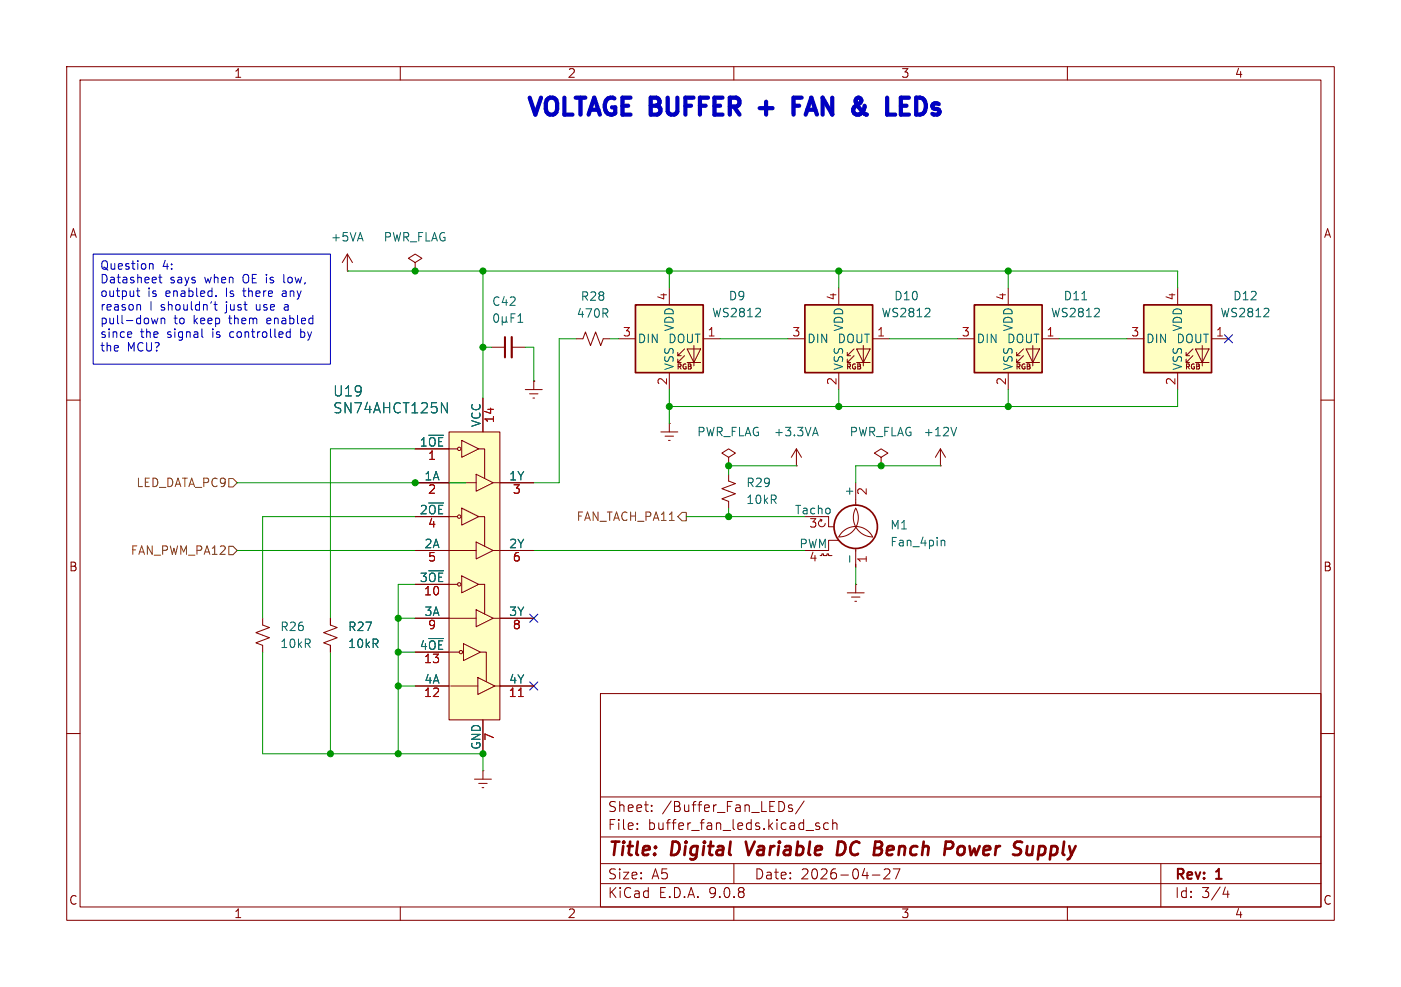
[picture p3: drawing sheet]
(kicad_sch
 (version 20250114)
 (generator "eeschema")
 (generator_version "9.0")
 (paper "A5")
 (title_block
  (title "Digital Variable DC Bench Power Supply")
  (date "2026-04-27")
  (rev "1"))
 (lib_symbols
  (symbol "Library:C_Small"
   (pin_numbers (hide yes))
   (pin_names
    (offset 0.254) (hide yes)) (exclude_from_sim no) (in_bom yes) (on_board yes)
   (property "Reference" "C" (at 0.254 1.778 0) (effects (font (size 1.27 1.27)) (justify left)))
   (property "Value" "C_Small" (at 0.254 -2.032 0) (effects (font (size 1.27 1.27)) (justify left)))
   (property "Footprint" "" (at 0 0 0) (effects (font (size 1.27 1.27)) (hide yes)))
   (property "Datasheet" "~" (at 0 0 0) (effects (font (size 1.27 1.27)) (hide yes)))
   (property "Description" "Unpolarized capacitor, small symbol" (at 0 0 0) (effects (font (size 1.27 1.27)) (hide yes)))
   (symbol "C_Small_0_1"
    (polyline (pts (xy -1.524 0.508) (xy 1.524 0.508)) (stroke (width 0.3048) (type default)) (fill (type none)))
    (polyline (pts (xy -1.524 -0.508) (xy 1.524 -0.508)) (stroke (width 0.3302) (type default)) (fill (type none))))
   (symbol "C_Small_1_1"
    (pin passive line (at 0 2.54 270) (length 2.032) (name "~" (effects (font (size 1.27 1.27)))) (number "1" (effects (font (size 1.27 1.27)))))
    (pin passive line (at 0 -2.54 90) (length 2.032) (name "~" (effects (font (size 1.27 1.27)))) (number "2" (effects (font (size 1.27 1.27))))))
   (embedded_fonts no))
  (symbol "Library:Fan_4pin"
   (pin_names
    (offset 0)) (exclude_from_sim no) (in_bom yes) (on_board yes)
   (property "Reference" "M" (at 2.54 5.08 0) (effects (font (size 1.27 1.27)) (justify left)))
   (property "Value" "Fan_4pin" (at 2.54 -2.54 0) (effects (font (size 1.27 1.27)) (justify left top)))
   (property "Footprint" "" (at 0 0.254 0) (effects (font (size 1.27 1.27)) (hide yes)))
   (property "Datasheet" "http://www.formfactors.org/developer%5Cspecs%5Crev1_2_public.pdf" (at 0 0.254 0) (effects (font (size 1.27 1.27)) (hide yes)))
   (property "Description" "Fan, tacho output, PWM input, 4-pin connector" (at 0 0 0) (effects (font (size 1.27 1.27)) (hide yes)))
   (symbol "Fan_4pin_0_0"
    (polyline (pts (xy -5.08 2.032) (xy -5.334 2.159)) (stroke (width 0) (type default)) (fill (type none)))
    (polyline (pts (xy -5.08 2.032) (xy -5.207 1.778)) (stroke (width 0) (type default)) (fill (type none)))
    (arc (start -4.572 1.524) (mid -5.08 1.0182) (end -5.588 1.524) (stroke (width 0) (type default)) (fill (type none)))
    (arc (start -5.588 1.524) (mid -5.4392 1.8832) (end -5.08 2.032) (stroke (width 0) (type default)) (fill (type none)))
    (polyline (pts (xy -4.064 2.54) (xy -4.064 1.016) (xy -3.302 1.016)) (stroke (width 0) (type default)) (fill (type none))))
   (symbol "Fan_4pin_0_1"
    (polyline (pts (xy -5.334 -3.302) (xy -5.08 -3.302) (xy -5.08 -3.048) (xy -4.826 -3.048) (xy -4.826 -3.302) (xy -4.318 -3.302) (xy -4.318 -3.048) (xy -4.064 -3.048) (xy -4.064 -3.302) (xy -3.556 -3.302)) (stroke (width 0) (type default)) (fill (type none)))
    (polyline (pts (xy -4.064 2.54) (xy -5.08 2.54)) (stroke (width 0) (type default)) (fill (type none)))
    (polyline (pts (xy -2.54 -1.016) (xy -4.064 -1.016) (xy -4.064 -2.54) (xy -5.08 -2.54)) (stroke (width 0) (type default)) (fill (type none)))
    (arc (start 0 3.81) (mid -0.0015 0.9048) (end -2.54 -0.508) (stroke (width 0) (type default)) (fill (type none)))
    (polyline (pts (xy 0 4.572) (xy 0 5.08)) (stroke (width 0) (type default)) (fill (type none)))
    (polyline (pts (xy 0 4.2672) (xy 0 4.6228)) (stroke (width 0) (type default)) (fill (type none)))
    (circle (center 0 1.016) (radius 3.2512) (stroke (width 0.254) (type default)) (fill (type none)))
    (arc (start -2.54 -0.508) (mid 0 1.0618) (end 2.54 -0.508) (stroke (width 0) (type default)) (fill (type none)))
    (polyline (pts (xy 0 -2.2352) (xy 0 -2.6416)) (stroke (width 0) (type default)) (fill (type none)))
    (polyline (pts (xy 0 -5.08) (xy 0 -4.572)) (stroke (width 0) (type default)) (fill (type none)))
    (arc (start 2.54 -0.508) (mid 0.047 0.9315) (end 0 3.81) (stroke (width 0) (type default)) (fill (type none))))
   (symbol "Fan_4pin_1_1"
    (pin passive line (at -7.62 2.54 0) (length 2.54) (name "Tacho" (effects (font (size 1.27 1.27)))) (number "3" (effects (font (size 1.27 1.27)))))
    (pin input line (at -7.62 -2.54 0) (length 2.54) (name "PWM" (effects (font (size 1.27 1.27)))) (number "4" (effects (font (size 1.27 1.27)))))
    (pin passive line (at 0 7.62 270) (length 2.54) (name "+" (effects (font (size 1.27 1.27)))) (number "2" (effects (font (size 1.27 1.27)))))
    (pin passive line (at 0 -5.08 90) (length 2.54) (name "-" (effects (font (size 1.27 1.27)))) (number "1" (effects (font (size 1.27 1.27))))))
   (embedded_fonts no))
  (symbol "Library:R_Small_US"
   (pin_numbers (hide yes))
   (pin_names
    (offset 0.254) (hide yes)) (exclude_from_sim no) (in_bom yes) (on_board yes)
   (property "Reference" "R" (at 0.762 0.508 0) (effects (font (size 1.27 1.27)) (justify left)))
   (property "Value" "R_Small_US" (at 0.762 -1.016 0) (effects (font (size 1.27 1.27)) (justify left)))
   (property "Footprint" "" (at 0 0 0) (effects (font (size 1.27 1.27)) (hide yes)))
   (property "Datasheet" "~" (at 0 0 0) (effects (font (size 1.27 1.27)) (hide yes)))
   (property "Description" "Resistor, small US symbol" (at 0 0 0) (effects (font (size 1.27 1.27)) (hide yes)))
   (symbol "R_Small_US_1_1"
    (polyline (pts (xy 0 1.524) (xy 1.016 1.143) (xy 0 0.762) (xy -1.016 0.381) (xy 0 0)) (stroke (width 0) (type default)) (fill (type none)))
    (polyline (pts (xy 0 0) (xy 1.016 -0.381) (xy 0 -0.762) (xy -1.016 -1.143) (xy 0 -1.524)) (stroke (width 0) (type default)) (fill (type none)))
    (pin passive line (at 0 2.54 270) (length 1.016) (name "~" (effects (font (size 1.27 1.27)))) (number "1" (effects (font (size 1.27 1.27)))))
    (pin passive line (at 0 -2.54 90) (length 1.016) (name "~" (effects (font (size 1.27 1.27)))) (number "2" (effects (font (size 1.27 1.27))))))
   (embedded_fonts no))
  (symbol "Library:SN74AHCT125N"
   (pin_names
    (offset 0)) (exclude_from_sim no) (in_bom yes) (on_board yes)
   (property "Reference" "U" (at -2.54 13.97 0) (effects (font (size 1.524 1.524)) (justify right)))
   (property "Value" "SN74AHCT125N" (at 1.905 -31.75 0) (effects (font (size 1.524 1.524)) (justify left)))
   (property "Footprint" "digikey-footprints:DIP-14_W3mm" (at 5.08 5.08 0) (effects (font (size 1.524 1.524)) (justify left) (hide yes)))
   (property "Datasheet" "http://www.ti.com/general/docs/suppproductinfo.tsp?distId=10&gotoUrl=http%3A%2F%2Fwww.ti.com%2Flit%2Fgpn%2Fsn74ahct125" (at 5.08 7.62 0) (effects (font (size 1.524 1.524)) (justify left) (hide yes)))
   (property "Description" "IC BUF NON-INVERT 5.5V 14DIP" (at 0 0 0) (effects (font (size 1.27 1.27)) (hide yes)))
   (property "Digi-Key_PN" "296-4655-5-ND" (at 5.08 10.16 0) (effects (font (size 1.524 1.524)) (justify left) (hide yes)))
   (property "MPN" "SN74AHCT125N" (at 5.08 12.7 0) (effects (font (size 1.524 1.524)) (justify left) (hide yes)))
   (property "Category" "Integrated Circuits (ICs)" (at 5.08 15.24 0) (effects (font (size 1.524 1.524)) (justify left) (hide yes)))
   (property "Family" "Logic - Buffers, Drivers, Receivers, Transceivers" (at 5.08 17.78 0) (effects (font (size 1.524 1.524)) (justify left) (hide yes)))
   (property "DK_Datasheet_Link" "http://www.ti.com/general/docs/suppproductinfo.tsp?distId=10&gotoUrl=http%3A%2F%2Fwww.ti.com%2Flit%2Fgpn%2Fsn74ahct125" (at 5.08 20.32 0) (effects (font (size 1.524 1.524)) (justify left) (hide yes)))
   (property "DK_Detail_Page" "/product-detail/en/texas-instruments/SN74AHCT125N/296-4655-5-ND/375798" (at 5.08 22.86 0) (effects (font (size 1.524 1.524)) (justify left) (hide yes)))
   (property "Description_1" "IC BUF NON-INVERT 5.5V 14DIP" (at 5.08 25.4 0) (effects (font (size 1.524 1.524)) (justify left) (hide yes)))
   (property "Manufacturer" "Texas Instruments" (at 5.08 27.94 0) (effects (font (size 1.524 1.524)) (justify left) (hide yes)))
   (property "Status" "Active" (at 5.08 30.48 0) (effects (font (size 1.524 1.524)) (justify left) (hide yes)))
   (symbol "SN74AHCT125N_0_1"
    (rectangle (start -5.08 12.7) (end 2.54 -30.48) (stroke (width 0) (type solid)) (fill (type background)))
    (polyline (pts (xy -3.81 10.16) (xy -5.207 10.16)) (stroke (width 0) (type solid)) (fill (type none)))
    (polyline (pts (xy -3.81 0) (xy -5.207 0)) (stroke (width 0) (type solid)) (fill (type none)))
    (polyline (pts (xy -3.81 -10.16) (xy -5.207 -10.16)) (stroke (width 0) (type solid)) (fill (type none)))
    (circle (center -3.556 10.16) (radius 0.254) (stroke (width 0) (type solid)) (fill (type none)))
    (circle (center -3.556 0) (radius 0.254) (stroke (width 0) (type solid)) (fill (type none)))
    (circle (center -3.556 -10.16) (radius 0.254) (stroke (width 0) (type solid)) (fill (type none)))
    (polyline (pts (xy -3.556 -20.32) (xy -4.953 -20.32)) (stroke (width 0) (type solid)) (fill (type none)))
    (circle (center -3.302 -20.32) (radius 0.254) (stroke (width 0) (type solid)) (fill (type none)))
    (polyline (pts (xy -3.175 11.43) (xy -3.175 10.16) (xy -3.175 8.89) (xy -0.635 10.16) (xy -3.175 11.43)) (stroke (width 0) (type solid)) (fill (type none)))
    (polyline (pts (xy -3.175 1.27) (xy -3.175 0) (xy -3.175 -1.27) (xy -0.635 0) (xy -3.175 1.27)) (stroke (width 0) (type solid)) (fill (type none)))
    (polyline (pts (xy -3.175 -8.89) (xy -3.175 -10.16) (xy -3.175 -11.43) (xy -0.635 -10.16) (xy -3.175 -8.89)) (stroke (width 0) (type solid)) (fill (type none)))
    (polyline (pts (xy -2.921 -19.05) (xy -2.921 -20.32) (xy -2.921 -21.59) (xy -0.381 -20.32) (xy -2.921 -19.05)) (stroke (width 0) (type solid)) (fill (type none)))
    (polyline (pts (xy -1.016 6.35) (xy -1.016 5.08) (xy -1.016 3.81) (xy 1.524 5.08) (xy -1.016 6.35)) (stroke (width 0) (type solid)) (fill (type none)))
    (polyline (pts (xy -1.016 5.08) (xy -5.08 5.08)) (stroke (width 0) (type solid)) (fill (type none)))
    (polyline (pts (xy -1.016 -3.81) (xy -1.016 -5.08) (xy -1.016 -6.35) (xy 1.524 -5.08) (xy -1.016 -3.81)) (stroke (width 0) (type solid)) (fill (type none)))
    (polyline (pts (xy -1.016 -5.08) (xy -5.08 -5.08)) (stroke (width 0) (type solid)) (fill (type none)))
    (polyline (pts (xy -1.016 -13.97) (xy -1.016 -15.24) (xy -1.016 -16.51) (xy 1.524 -15.24) (xy -1.016 -13.97)) (stroke (width 0) (type solid)) (fill (type none)))
    (polyline (pts (xy -1.016 -15.24) (xy -5.08 -15.24)) (stroke (width 0) (type solid)) (fill (type none)))
    (polyline (pts (xy -0.762 -24.13) (xy -0.762 -25.4) (xy -0.762 -26.67) (xy 1.778 -25.4) (xy -0.762 -24.13)) (stroke (width 0) (type solid)) (fill (type none)))
    (polyline (pts (xy -0.762 -25.4) (xy -4.826 -25.4)) (stroke (width 0) (type solid)) (fill (type none)))
    (polyline (pts (xy 0.254 5.715) (xy 0.254 10.16) (xy -0.635 10.16)) (stroke (width 0) (type solid)) (fill (type none)))
    (polyline (pts (xy 0.254 -4.445) (xy 0.254 0) (xy -0.635 0)) (stroke (width 0) (type solid)) (fill (type none)))
    (polyline (pts (xy 0.254 -14.605) (xy 0.254 -10.16) (xy -0.635 -10.16)) (stroke (width 0) (type solid)) (fill (type none)))
    (polyline (pts (xy 0.508 -24.765) (xy 0.508 -20.32) (xy -0.381 -20.32)) (stroke (width 0) (type solid)) (fill (type none)))
    (polyline (pts (xy 1.397 5.08) (xy 2.413 5.08)) (stroke (width 0) (type solid)) (fill (type none)))
    (polyline (pts (xy 1.397 -5.08) (xy 2.413 -5.08)) (stroke (width 0) (type solid)) (fill (type none)))
    (polyline (pts (xy 1.397 -15.24) (xy 2.413 -15.24)) (stroke (width 0) (type solid)) (fill (type none)))
    (polyline (pts (xy 1.651 -25.4) (xy 2.667 -25.4)) (stroke (width 0) (type solid)) (fill (type none))))
   (symbol "SN74AHCT125N_1_1"
    (pin input line (at -10.16 10.16 0) (length 5.08) (name "1~{OE}" (effects (font (size 1.27 1.27)))) (number "1" (effects (font (size 1.27 1.27)))))
    (pin input line (at -10.16 5.08 0) (length 5.08) (name "1A" (effects (font (size 1.27 1.27)))) (number "2" (effects (font (size 1.27 1.27)))))
    (pin input line (at -10.16 0 0) (length 5.08) (name "2~{OE}" (effects (font (size 1.27 1.27)))) (number "4" (effects (font (size 1.27 1.27)))))
    (pin input line (at -10.16 -5.08 0) (length 5.08) (name "2A" (effects (font (size 1.27 1.27)))) (number "5" (effects (font (size 1.27 1.27)))))
    (pin input line (at -10.16 -10.16 0) (length 5.08) (name "3~{OE}" (effects (font (size 1.27 1.27)))) (number "10" (effects (font (size 1.27 1.27)))))
    (pin input line (at -10.16 -15.24 0) (length 5.08) (name "3A" (effects (font (size 1.27 1.27)))) (number "9" (effects (font (size 1.27 1.27)))))
    (pin input line (at -10.16 -20.32 0) (length 5.08) (name "4~{OE}" (effects (font (size 1.27 1.27)))) (number "13" (effects (font (size 1.27 1.27)))))
    (pin input line (at -10.16 -25.4 0) (length 5.08) (name "4A" (effects (font (size 1.27 1.27)))) (number "12" (effects (font (size 1.27 1.27)))))
    (pin power_in line (at 0 17.78 270) (length 5.08) (name "VCC" (effects (font (size 1.27 1.27)))) (number "14" (effects (font (size 1.27 1.27)))))
    (pin power_in line (at 0 -35.56 90) (length 5.08) (name "GND" (effects (font (size 1.27 1.27)))) (number "7" (effects (font (size 1.27 1.27)))))
    (pin output line (at 7.62 5.08 180) (length 5.08) (name "1Y" (effects (font (size 1.27 1.27)))) (number "3" (effects (font (size 1.27 1.27)))))
    (pin output line (at 7.62 -5.08 180) (length 5.08) (name "2Y" (effects (font (size 1.27 1.27)))) (number "6" (effects (font (size 1.27 1.27)))))
    (pin output line (at 7.62 -15.24 180) (length 5.08) (name "3Y" (effects (font (size 1.27 1.27)))) (number "8" (effects (font (size 1.27 1.27)))))
    (pin output line (at 7.62 -25.4 180) (length 5.08) (name "4Y" (effects (font (size 1.27 1.27)))) (number "11" (effects (font (size 1.27 1.27))))))
   (embedded_fonts no))
  (symbol "Library:WS2812B-2020"
   (pin_names
    (offset 0.254)) (exclude_from_sim no) (in_bom yes) (on_board yes)
   (property "Reference" "D" (at 5.08 5.715 0) (effects (font (size 1.27 1.27)) (justify right bottom)))
   (property "Value" "WS2812B-2020" (at 1.27 -5.715 0) (effects (font (size 1.27 1.27)) (justify left top)))
   (property "Footprint" "LED_SMD:LED_WS2812B-2020_PLCC4_2.0x2.0mm" (at 1.27 -7.62 0) (effects (font (size 1.27 1.27)) (justify left top) (hide yes)))
   (property "Datasheet" "https://cdn-shop.adafruit.com/product-files/4684/4684_WS2812B-2020_V1.3_EN.pdf" (at 2.54 -9.525 0) (effects (font (size 1.27 1.27)) (justify left top) (hide yes)))
   (property "Description" "RGB LED with integrated controller, 2.0 x 2.0 mm, 12 mA" (at 0 0 0) (effects (font (size 1.27 1.27)) (hide yes)))
   (symbol "WS2812B-2020_0_0"
    (text "RGB" (at 2.286 -4.191 0) (effects (font (size 0.762 0.762)))))
   (symbol "WS2812B-2020_0_1"
    (polyline (pts (xy 1.27 -2.54) (xy 1.778 -2.54)) (stroke (width 0) (type default)) (fill (type none)))
    (polyline (pts (xy 1.27 -3.556) (xy 1.778 -3.556)) (stroke (width 0) (type default)) (fill (type none)))
    (polyline (pts (xy 2.286 -1.524) (xy 1.27 -2.54) (xy 1.27 -2.032)) (stroke (width 0) (type default)) (fill (type none)))
    (polyline (pts (xy 2.286 -2.54) (xy 1.27 -3.556) (xy 1.27 -3.048)) (stroke (width 0) (type default)) (fill (type none)))
    (polyline (pts (xy 3.683 -1.016) (xy 3.683 -3.556) (xy 3.683 -4.064)) (stroke (width 0) (type default)) (fill (type none)))
    (polyline (pts (xy 4.699 -1.524) (xy 2.667 -1.524) (xy 3.683 -3.556) (xy 4.699 -1.524)) (stroke (width 0) (type default)) (fill (type none)))
    (polyline (pts (xy 4.699 -3.556) (xy 2.667 -3.556)) (stroke (width 0) (type default)) (fill (type none)))
    (rectangle (start 5.08 5.08) (end -5.08 -5.08) (stroke (width 0.254) (type default)) (fill (type background))))
   (symbol "WS2812B-2020_1_1"
    (pin input line (at -7.62 0 0) (length 2.54) (name "DIN" (effects (font (size 1.27 1.27)))) (number "3" (effects (font (size 1.27 1.27)))))
    (pin power_in line (at 0 7.62 270) (length 2.54) (name "VDD" (effects (font (size 1.27 1.27)))) (number "4" (effects (font (size 1.27 1.27)))))
    (pin power_in line (at 0 -7.62 90) (length 2.54) (name "VSS" (effects (font (size 1.27 1.27)))) (number "2" (effects (font (size 1.27 1.27)))))
    (pin output line (at 7.62 0 180) (length 2.54) (name "DOUT" (effects (font (size 1.27 1.27)))) (number "1" (effects (font (size 1.27 1.27))))))
   (embedded_fonts no))
  (symbol "power:+12V"
   (power)
   (pin_numbers (hide yes))
   (pin_names
    (offset 0) (hide yes)) (exclude_from_sim no) (in_bom yes) (on_board yes)
   (property "Reference" "#PWR" (at 0 -3.81 0) (effects (font (size 1.27 1.27)) (hide yes)))
   (property "Value" "+12V" (at 0 3.556 0) (effects (font (size 1.27 1.27))))
   (property "Footprint" "" (at 0 0 0) (effects (font (size 1.27 1.27)) (hide yes)))
   (property "Datasheet" "" (at 0 0 0) (effects (font (size 1.27 1.27)) (hide yes)))
   (property "Description" "Power symbol creates a global label with name \"+12V\"" (at 0 0 0) (effects (font (size 1.27 1.27)) (hide yes)))
   (symbol "+12V_0_1"
    (polyline (pts (xy -0.762 1.27) (xy 0 2.54)) (stroke (width 0) (type default)) (fill (type none)))
    (polyline (pts (xy 0 2.54) (xy 0.762 1.27)) (stroke (width 0) (type default)) (fill (type none)))
    (polyline (pts (xy 0 0) (xy 0 2.54)) (stroke (width 0) (type default)) (fill (type none))))
   (symbol "+12V_1_1"
    (pin power_in line (at 0 0 90) (length 0) (name "~" (effects (font (size 1.27 1.27)))) (number "1" (effects (font (size 1.27 1.27))))))
   (embedded_fonts no))
  (symbol "power:+3.3VA"
   (power)
   (pin_numbers (hide yes))
   (pin_names
    (offset 0) (hide yes)) (exclude_from_sim no) (in_bom yes) (on_board yes)
   (property "Reference" "#PWR" (at 0 -3.81 0) (effects (font (size 1.27 1.27)) (hide yes)))
   (property "Value" "+3.3VA" (at 0 3.556 0) (effects (font (size 1.27 1.27))))
   (property "Footprint" "" (at 0 0 0) (effects (font (size 1.27 1.27)) (hide yes)))
   (property "Datasheet" "" (at 0 0 0) (effects (font (size 1.27 1.27)) (hide yes)))
   (property "Description" "Power symbol creates a global label with name \"+3.3VA\"" (at 0 0 0) (effects (font (size 1.27 1.27)) (hide yes)))
   (symbol "+3.3VA_0_1"
    (polyline (pts (xy -0.762 1.27) (xy 0 2.54)) (stroke (width 0) (type default)) (fill (type none)))
    (polyline (pts (xy 0 2.54) (xy 0.762 1.27)) (stroke (width 0) (type default)) (fill (type none)))
    (polyline (pts (xy 0 0) (xy 0 2.54)) (stroke (width 0) (type default)) (fill (type none))))
   (symbol "+3.3VA_1_1"
    (pin power_in line (at 0 0 90) (length 0) (name "~" (effects (font (size 1.27 1.27)))) (number "1" (effects (font (size 1.27 1.27))))))
   (embedded_fonts no))
  (symbol "power:+5VA"
   (power)
   (pin_numbers (hide yes))
   (pin_names
    (offset 0) (hide yes)) (exclude_from_sim no) (in_bom yes) (on_board yes)
   (property "Reference" "#PWR" (at 0 -3.81 0) (effects (font (size 1.27 1.27)) (hide yes)))
   (property "Value" "+5VA" (at 0 3.556 0) (effects (font (size 1.27 1.27))))
   (property "Footprint" "" (at 0 0 0) (effects (font (size 1.27 1.27)) (hide yes)))
   (property "Datasheet" "" (at 0 0 0) (effects (font (size 1.27 1.27)) (hide yes)))
   (property "Description" "Power symbol creates a global label with name \"+5VA\"" (at 0 0 0) (effects (font (size 1.27 1.27)) (hide yes)))
   (symbol "+5VA_0_1"
    (polyline (pts (xy -0.762 1.27) (xy 0 2.54)) (stroke (width 0) (type default)) (fill (type none)))
    (polyline (pts (xy 0 2.54) (xy 0.762 1.27)) (stroke (width 0) (type default)) (fill (type none)))
    (polyline (pts (xy 0 0) (xy 0 2.54)) (stroke (width 0) (type default)) (fill (type none))))
   (symbol "+5VA_1_1"
    (pin power_in line (at 0 0 90) (length 0) (name "~" (effects (font (size 1.27 1.27)))) (number "1" (effects (font (size 1.27 1.27))))))
   (embedded_fonts no))
  (symbol "power:GNDREF"
   (power)
   (pin_numbers (hide yes))
   (pin_names
    (offset 0) (hide yes)) (exclude_from_sim no) (in_bom yes) (on_board yes)
   (property "Reference" "#PWR" (at 0 -6.35 0) (effects (font (size 1.27 1.27)) (hide yes)))
   (property "Value" "GNDREF" (at 0 -3.81 0) (effects (font (size 1.27 1.27))))
   (property "Footprint" "" (at 0 0 0) (effects (font (size 1.27 1.27)) (hide yes)))
   (property "Datasheet" "" (at 0 0 0) (effects (font (size 1.27 1.27)) (hide yes)))
   (property "Description" "Power symbol creates a global label with name \"GNDREF\" , reference supply ground" (at 0 0 0) (effects (font (size 1.27 1.27)) (hide yes)))
   (symbol "GNDREF_0_1"
    (polyline (pts (xy -0.635 -1.905) (xy 0.635 -1.905)) (stroke (width 0) (type default)) (fill (type none)))
    (polyline (pts (xy -0.127 -2.54) (xy 0.127 -2.54)) (stroke (width 0) (type default)) (fill (type none)))
    (polyline (pts (xy 0 -1.27) (xy 0 0)) (stroke (width 0) (type default)) (fill (type none)))
    (polyline (pts (xy 1.27 -1.27) (xy -1.27 -1.27)) (stroke (width 0) (type default)) (fill (type none))))
   (symbol "GNDREF_1_1"
    (pin power_in line (at 0 0 270) (length 0) (name "~" (effects (font (size 1.27 1.27)))) (number "1" (effects (font (size 1.27 1.27))))))
   (embedded_fonts no))
  (symbol "power:PWR_FLAG"
   (power)
   (pin_numbers (hide yes))
   (pin_names
    (offset 0) (hide yes)) (exclude_from_sim no) (in_bom yes) (on_board yes)
   (property "Reference" "#FLG" (at 0 1.905 0) (effects (font (size 1.27 1.27)) (hide yes)))
   (property "Value" "PWR_FLAG" (at 0 3.81 0) (effects (font (size 1.27 1.27))))
   (property "Footprint" "" (at 0 0 0) (effects (font (size 1.27 1.27)) (hide yes)))
   (property "Datasheet" "~" (at 0 0 0) (effects (font (size 1.27 1.27)) (hide yes)))
   (property "Description" "Special symbol for telling ERC where power comes from" (at 0 0 0) (effects (font (size 1.27 1.27)) (hide yes)))
   (symbol "PWR_FLAG_0_0"
    (pin power_out line (at 0 0 90) (length 0) (name "~" (effects (font (size 1.27 1.27)))) (number "1" (effects (font (size 1.27 1.27))))))
   (symbol "PWR_FLAG_0_1"
    (polyline (pts (xy 0 0) (xy 0 1.27) (xy -1.016 1.905) (xy 0 2.54) (xy 1.016 1.905) (xy 0 1.27)) (stroke (width 0) (type default)) (fill (type none))))
   (embedded_fonts no)))
 (text "VOLTAGE BUFFER + FAN & LEDs"
  (exclude_from_sim no)
  (at 78.74 17.78 0)
  (effects (font (size 2.54 2.54) (thickness 1.016)
    (bold yes)) (justify left bottom)))
 (text_box "Question 4:\nDatasheet says when OE is low, output is enabled. Is there any reason I shouldn't just use a pull-down to keep them enabled since the signal is controlled by the MCU?"
  (exclude_from_sim no)
  (at 13.97 38.1 0)
  (size 35.56 16.51)
  (margins 0.9525 0.9525 0.9525 0.9525)
  (stroke (width 0) (type solid))
  (fill (type none))
  (effects (font (size 1.27 1.27)) (justify left top)))
 (junction
  (at 62.23 40.64)
  (diameter 0)
  (color 0 0 0 0))
 (junction
  (at 151.13 40.64)
  (diameter 0)
  (color 0 0 0 0))
 (junction
  (at 109.22 77.47)
  (diameter 0)
  (color 0 0 0 0))
 (junction
  (at 49.53 113.03)
  (diameter 0)
  (color 0 0 0 0))
 (junction
  (at 59.69 113.03)
  (diameter 0)
  (color 0 0 0 0))
 (junction
  (at 132.08 69.85)
  (diameter 0)
  (color 0 0 0 0))
 (junction
  (at 72.39 113.03)
  (diameter 0)
  (color 0 0 0 0))
 (junction
  (at 125.73 60.96)
  (diameter 0)
  (color 0 0 0 0))
 (junction
  (at 59.69 97.79)
  (diameter 0)
  (color 0 0 0 0))
 (junction
  (at 151.13 60.96)
  (diameter 0)
  (color 0 0 0 0))
 (junction
  (at 59.69 92.71)
  (diameter 0)
  (color 0 0 0 0))
 (junction
  (at 62.23 72.39)
  (diameter 0)
  (color 0 0 0 0))
 (junction
  (at 72.39 52.07)
  (diameter 0)
  (color 0 0 0 0))
 (junction
  (at 109.22 69.85)
  (diameter 0)
  (color 0 0 0 0))
 (junction
  (at 100.33 40.64)
  (diameter 0)
  (color 0 0 0 0))
 (junction
  (at 125.73 40.64)
  (diameter 0)
  (color 0 0 0 0))
 (junction
  (at 72.39 40.64)
  (diameter 0)
  (color 0 0 0 0))
 (junction
  (at 100.33 60.96)
  (diameter 0)
  (color 0 0 0 0))
 (junction
  (at 59.69 102.87)
  (diameter 0)
  (color 0 0 0 0))
 (no_connect
  (at 184.15 50.8))
 (no_connect
  (at 80.01 102.87))
 (no_connect
  (at 80.01 92.71))
 (wire
  (pts (xy 35.56 72.39) (xy 62.23 72.39))
  (stroke (width 0) (type default)))
 (wire
  (pts (xy 59.69 102.87) (xy 62.23 102.87))
  (stroke (width 0) (type default)))
 (wire
  (pts (xy 49.53 97.79) (xy 49.53 113.03))
  (stroke (width 0) (type default)))
 (wire
  (pts (xy 176.53 58.42) (xy 176.53 60.96))
  (stroke (width 0) (type default)))
 (wire
  (pts (xy 52.07 40.64) (xy 62.23 40.64))
  (stroke (width 0) (type default)))
 (wire
  (pts (xy 39.37 113.03) (xy 49.53 113.03))
  (stroke (width 0) (type default)))
 (wire
  (pts (xy 151.13 40.64) (xy 151.13 43.18))
  (stroke (width 0) (type default)))
 (wire
  (pts (xy 83.82 72.39) (xy 83.82 50.8))
  (stroke (width 0) (type default)))
 (wire
  (pts (xy 39.37 77.47) (xy 39.37 92.71))
  (stroke (width 0) (type default)))
 (wire
  (pts (xy 176.53 43.18) (xy 176.53 40.64))
  (stroke (width 0) (type default)))
 (wire
  (pts (xy 39.37 77.47) (xy 62.23 77.47))
  (stroke (width 0) (type default)))
 (wire
  (pts (xy 158.75 50.8) (xy 168.91 50.8))
  (stroke (width 0) (type default)))
 (wire
  (pts (xy 59.69 92.71) (xy 62.23 92.71))
  (stroke (width 0) (type default)))
 (wire
  (pts (xy 72.39 113.03) (xy 59.69 113.03))
  (stroke (width 0) (type default)))
 (wire
  (pts (xy 151.13 40.64) (xy 176.53 40.64))
  (stroke (width 0) (type default)))
 (wire
  (pts (xy 100.33 40.64) (xy 100.33 43.18))
  (stroke (width 0) (type default)))
 (wire
  (pts (xy 125.73 58.42) (xy 125.73 60.96))
  (stroke (width 0) (type default)))
 (wire
  (pts (xy 83.82 50.8) (xy 86.36 50.8))
  (stroke (width 0) (type default)))
 (wire
  (pts (xy 100.33 40.64) (xy 125.73 40.64))
  (stroke (width 0) (type default)))
 (wire
  (pts (xy 151.13 58.42) (xy 151.13 60.96))
  (stroke (width 0) (type default)))
 (wire
  (pts (xy 69.85 72.39) (xy 62.23 72.39))
  (stroke (width 0) (type default)))
 (wire
  (pts (xy 132.08 69.85) (xy 128.27 69.85))
  (stroke (width 0) (type default)))
 (wire
  (pts (xy 80.01 72.39) (xy 83.82 72.39))
  (stroke (width 0) (type default)))
 (wire
  (pts (xy 128.27 85.09) (xy 128.27 87.63))
  (stroke (width 0) (type default)))
 (wire
  (pts (xy 125.73 60.96) (xy 151.13 60.96))
  (stroke (width 0) (type default)))
 (wire
  (pts (xy 59.69 87.63) (xy 62.23 87.63))
  (stroke (width 0) (type default)))
 (wire
  (pts (xy 62.23 40.64) (xy 72.39 40.64))
  (stroke (width 0) (type default)))
 (wire
  (pts (xy 72.39 113.03) (xy 72.39 115.57))
  (stroke (width 0) (type default)))
 (wire
  (pts (xy 128.27 69.85) (xy 128.27 72.39))
  (stroke (width 0) (type default)))
 (wire
  (pts (xy 100.33 58.42) (xy 100.33 60.96))
  (stroke (width 0) (type default)))
 (wire
  (pts (xy 72.39 52.07) (xy 72.39 59.69))
  (stroke (width 0) (type default)))
 (wire
  (pts (xy 100.33 40.64) (xy 72.39 40.64))
  (stroke (width 0) (type default)))
 (wire
  (pts (xy 125.73 40.64) (xy 125.73 43.18))
  (stroke (width 0) (type default)))
 (wire
  (pts (xy 119.38 69.85) (xy 109.22 69.85))
  (stroke (width 0) (type default)))
 (wire
  (pts (xy 59.69 97.79) (xy 62.23 97.79))
  (stroke (width 0) (type default)))
 (wire
  (pts (xy 80.01 82.55) (xy 120.65 82.55))
  (stroke (width 0) (type default)))
 (wire
  (pts (xy 91.44 50.8) (xy 92.71 50.8))
  (stroke (width 0) (type default)))
 (wire
  (pts (xy 109.22 76.2) (xy 109.22 77.47))
  (stroke (width 0) (type default)))
 (wire
  (pts (xy 49.53 67.31) (xy 49.53 92.71))
  (stroke (width 0) (type default)))
 (wire
  (pts (xy 125.73 40.64) (xy 151.13 40.64))
  (stroke (width 0) (type default)))
 (wire
  (pts (xy 59.69 92.71) (xy 59.69 97.79))
  (stroke (width 0) (type default)))
 (wire
  (pts (xy 100.33 60.96) (xy 100.33 63.5))
  (stroke (width 0) (type default)))
 (wire
  (pts (xy 49.53 67.31) (xy 62.23 67.31))
  (stroke (width 0) (type default)))
 (wire
  (pts (xy 100.33 60.96) (xy 125.73 60.96))
  (stroke (width 0) (type default)))
 (wire
  (pts (xy 59.69 97.79) (xy 59.69 102.87))
  (stroke (width 0) (type default)))
 (wire
  (pts (xy 39.37 97.79) (xy 39.37 113.03))
  (stroke (width 0) (type default)))
 (wire
  (pts (xy 107.95 50.8) (xy 118.11 50.8))
  (stroke (width 0) (type default)))
 (wire
  (pts (xy 133.35 50.8) (xy 143.51 50.8))
  (stroke (width 0) (type default)))
 (wire
  (pts (xy 35.56 82.55) (xy 62.23 82.55))
  (stroke (width 0) (type default)))
 (wire
  (pts (xy 59.69 102.87) (xy 59.69 113.03))
  (stroke (width 0) (type default)))
 (wire
  (pts (xy 72.39 40.64) (xy 72.39 52.07))
  (stroke (width 0) (type default)))
 (wire
  (pts (xy 59.69 87.63) (xy 59.69 92.71))
  (stroke (width 0) (type default)))
 (wire
  (pts (xy 49.53 113.03) (xy 59.69 113.03))
  (stroke (width 0) (type default)))
 (wire
  (pts (xy 80.01 52.07) (xy 80.01 57.15))
  (stroke (width 0) (type default)))
 (wire
  (pts (xy 102.87 77.47) (xy 109.22 77.47))
  (stroke (width 0) (type default)))
 (wire
  (pts (xy 109.22 77.47) (xy 120.65 77.47))
  (stroke (width 0) (type default)))
 (wire
  (pts (xy 80.01 52.07) (xy 78.74 52.07))
  (stroke (width 0) (type default)))
 (wire
  (pts (xy 132.08 69.85) (xy 140.97 69.85))
  (stroke (width 0) (type default)))
 (wire
  (pts (xy 151.13 60.96) (xy 176.53 60.96))
  (stroke (width 0) (type default)))
 (wire
  (pts (xy 73.66 52.07) (xy 72.39 52.07))
  (stroke (width 0) (type default)))
 (wire
  (pts (xy 109.22 69.85) (xy 109.22 71.12))
  (stroke (width 0) (type default)))
 (hierarchical_label "FAN_PWM_PA12"
  (shape input)
  (at 35.56 82.55 180)
  (effects (font (size 1.27 1.27)) (justify right)))
 (hierarchical_label "LED_DATA_PC9"
  (shape input)
  (at 35.56 72.39 180)
  (effects (font (size 1.27 1.27)) (justify right)))
 (hierarchical_label "FAN_TACH_PA11"
  (shape output)
  (at 102.87 77.47 180)
  (effects (font (size 1.27 1.27)) (justify right)))
 (symbol
  (lib_id "power:PWR_FLAG")
  (at 132.08 69.85 0)
  (unit 1)
  (exclude_from_sim no)
  (in_bom yes)
  (on_board yes)
  (dnp no)
  (fields_autoplaced yes)
  (property "Reference" "#FLG03" (at 132.08 67.945 0) (effects (font (size 1.27 1.27)) (hide yes)))
  (property "Value" "PWR_FLAG" (at 132.08 64.77 0) (effects (font (size 1.27 1.27))))
  (property "Footprint" "" (at 132.08 69.85 0) (effects (font (size 1.27 1.27)) (hide yes)))
  (property "Datasheet" "~" (at 132.08 69.85 0) (effects (font (size 1.27 1.27)) (hide yes)))
  (property "Description" "Special symbol for telling ERC where power comes from" (at 132.08 69.85 0) (effects (font (size 1.27 1.27)) (hide yes)))
  (pin "1"))
 (symbol
  (lib_id "Library:C_Small")
  (at 76.2 52.07 90)
  (unit 1)
  (exclude_from_sim no)
  (in_bom yes)
  (on_board yes)
  (dnp no)
  (property "Reference" "C42" (at 73.66 45.212 90) (effects (font (size 1.27 1.27)) (justify right)))
  (property "Value" "0μF1" (at 73.66 47.752 90) (effects (font (size 1.27 1.27)) (justify right)))
  (property "Footprint" "" (at 76.2 52.07 0) (effects (font (size 1.27 1.27)) (hide yes)))
  (property "Datasheet" "~" (at 76.2 52.07 0) (effects (font (size 1.27 1.27)) (hide yes)))
  (property "Description" "Unpolarized capacitor, small symbol" (at 76.2 52.07 0) (effects (font (size 1.27 1.27)) (hide yes)))
  (pin "2")
  (pin "1"))
 (symbol
  (lib_id "Library:R_Small_US")
  (at 49.53 95.25 0)
  (unit 1)
  (exclude_from_sim no)
  (in_bom yes)
  (on_board yes)
  (dnp no)
  (fields_autoplaced yes)
  (property "Reference" "R27" (at 52.07 93.9799 0) (effects (font (size 1.27 1.27)) (justify left)))
  (property "Value" "10kR" (at 52.07 96.5199 0) (effects (font (size 1.27 1.27)) (justify left)))
  (property "Footprint" "" (at 49.53 95.25 0) (effects (font (size 1.27 1.27)) (hide yes)))
  (property "Datasheet" "~" (at 49.53 95.25 0) (effects (font (size 1.27 1.27)) (hide yes)))
  (property "Description" "Resistor, small US symbol" (at 49.53 95.25 0) (effects (font (size 1.27 1.27)) (hide yes)))
  (pin "1")
  (pin "2"))
 (symbol
  (lib_id "power:GNDREF")
  (at 128.27 87.63 0)
  (unit 1)
  (exclude_from_sim no)
  (in_bom yes)
  (on_board yes)
  (dnp no)
  (fields_autoplaced yes)
  (property "Reference" "#PWR075" (at 128.27 93.98 0) (effects (font (size 1.27 1.27)) (hide yes)))
  (property "Value" "GNDREF" (at 128.27 92.71 0) (effects (font (size 1.27 1.27)) (hide yes)))
  (property "Footprint" "" (at 128.27 87.63 0) (effects (font (size 1.27 1.27)) (hide yes)))
  (property "Datasheet" "" (at 128.27 87.63 0) (effects (font (size 1.27 1.27)) (hide yes)))
  (property "Description" "Power symbol creates a global label with name \"GNDREF\" , reference supply ground" (at 128.27 87.63 0) (effects (font (size 1.27 1.27)) (hide yes)))
  (pin "1"))
 (symbol
  (lib_id "Library:SN74AHCT125N")
  (at 72.39 77.47 0)
  (unit 1)
  (exclude_from_sim no)
  (in_bom yes)
  (on_board yes)
  (dnp no)
  (property "Reference" "U19" (at 49.784 58.674 0) (effects (font (size 1.524 1.524)) (justify left)))
  (property "Value" "SN74AHCT125N" (at 49.784 61.214 0) (effects (font (size 1.524 1.524)) (justify left)))
  (property "Footprint" "digikey-footprints:DIP-14_W3mm" (at 77.47 72.39 0) (effects (font (size 1.524 1.524)) (justify left) (hide yes)))
  (property "Datasheet" "http://www.ti.com/general/docs/suppproductinfo.tsp?distId=10&gotoUrl=http%3A%2F%2Fwww.ti.com%2Flit%2Fgpn%2Fsn74ahct125" (at 77.47 69.85 0) (effects (font (size 1.524 1.524)) (justify left) (hide yes)))
  (property "Description" "IC BUF NON-INVERT 5.5V 14DIP" (at 72.39 77.47 0) (effects (font (size 1.27 1.27)) (hide yes)))
  (property "Digi-Key_PN" "296-4655-5-ND" (at 77.47 67.31 0) (effects (font (size 1.524 1.524)) (justify left) (hide yes)))
  (property "MPN" "SN74AHCT125N" (at 77.47 64.77 0) (effects (font (size 1.524 1.524)) (justify left) (hide yes)))
  (property "Category" "Integrated Circuits (ICs)" (at 77.47 62.23 0) (effects (font (size 1.524 1.524)) (justify left) (hide yes)))
  (property "Family" "Logic - Buffers, Drivers, Receivers, Transceivers" (at 77.47 59.69 0) (effects (font (size 1.524 1.524)) (justify left) (hide yes)))
  (property "DK_Datasheet_Link" "http://www.ti.com/general/docs/suppproductinfo.tsp?distId=10&gotoUrl=http%3A%2F%2Fwww.ti.com%2Flit%2Fgpn%2Fsn74ahct125" (at 77.47 57.15 0) (effects (font (size 1.524 1.524)) (justify left) (hide yes)))
  (property "DK_Detail_Page" "/product-detail/en/texas-instruments/SN74AHCT125N/296-4655-5-ND/375798" (at 77.47 54.61 0) (effects (font (size 1.524 1.524)) (justify left) (hide yes)))
  (property "Description_1" "IC BUF NON-INVERT 5.5V 14DIP" (at 77.47 52.07 0) (effects (font (size 1.524 1.524)) (justify left) (hide yes)))
  (property "Manufacturer" "Texas Instruments" (at 77.47 49.53 0) (effects (font (size 1.524 1.524)) (justify left) (hide yes)))
  (property "Status" "Active" (at 77.47 46.99 0) (effects (font (size 1.524 1.524)) (justify left) (hide yes)))
  (pin "3")
  (pin "1")
  (pin "2")
  (pin "14")
  (pin "6")
  (pin "8")
  (pin "9")
  (pin "7")
  (pin "10")
  (pin "13")
  (pin "11")
  (pin "12")
  (pin "4")
  (pin "5"))
 (symbol
  (lib_id "Library:WS2812B-2020")
  (at 100.33 50.8 0)
  (unit 1)
  (exclude_from_sim no)
  (in_bom yes)
  (on_board yes)
  (dnp no)
  (fields_autoplaced yes)
  (property "Reference" "D9" (at 110.49 44.3798 0) (effects (font (size 1.27 1.27))))
  (property "Value" "WS2812" (at 110.49 46.9198 0) (effects (font (size 1.27 1.27))))
  (property "Footprint" "LED_SMD:LED_WS2812B-2020_PLCC4_2.0x2.0mm" (at 101.6 58.42 0) (effects (font (size 1.27 1.27)) (justify left top) (hide yes)))
  (property "Datasheet" "https://cdn-shop.adafruit.com/product-files/4684/4684_WS2812B-2020_V1.3_EN.pdf" (at 102.87 60.325 0) (effects (font (size 1.27 1.27)) (justify left top) (hide yes)))
  (property "Description" "RGB LED with integrated controller, 2.0 x 2.0 mm, 12 mA" (at 100.33 50.8 0) (effects (font (size 1.27 1.27)) (hide yes)))
  (pin "4")
  (pin "2")
  (pin "3")
  (pin "1"))
 (symbol
  (lib_id "Library:R_Small_US")
  (at 88.9 50.8 270)
  (unit 1)
  (exclude_from_sim no)
  (in_bom yes)
  (on_board yes)
  (dnp no)
  (fields_autoplaced yes)
  (property "Reference" "R28" (at 88.9 44.45 90) (effects (font (size 1.27 1.27))))
  (property "Value" "470R" (at 88.9 46.99 90) (effects (font (size 1.27 1.27))))
  (property "Footprint" "" (at 88.9 50.8 0) (effects (font (size 1.27 1.27)) (hide yes)))
  (property "Datasheet" "~" (at 88.9 50.8 0) (effects (font (size 1.27 1.27)) (hide yes)))
  (property "Description" "Resistor, small US symbol" (at 88.9 50.8 0) (effects (font (size 1.27 1.27)) (hide yes)))
  (pin "1")
  (pin "2"))
 (symbol
  (lib_id "power:GNDREF")
  (at 100.33 63.5 0)
  (unit 1)
  (exclude_from_sim no)
  (in_bom yes)
  (on_board yes)
  (dnp no)
  (fields_autoplaced yes)
  (property "Reference" "#PWR046" (at 100.33 69.85 0) (effects (font (size 1.27 1.27)) (hide yes)))
  (property "Value" "GNDREF" (at 100.33 68.58 0) (effects (font (size 1.27 1.27)) (hide yes)))
  (property "Footprint" "" (at 100.33 63.5 0) (effects (font (size 1.27 1.27)) (hide yes)))
  (property "Datasheet" "" (at 100.33 63.5 0) (effects (font (size 1.27 1.27)) (hide yes)))
  (property "Description" "Power symbol creates a global label with name \"GNDREF\" , reference supply ground" (at 100.33 63.5 0) (effects (font (size 1.27 1.27)) (hide yes)))
  (pin "1"))
 (symbol
  (lib_id "Library:WS2812B-2020")
  (at 176.53 50.8 0)
  (unit 1)
  (exclude_from_sim no)
  (in_bom yes)
  (on_board yes)
  (dnp no)
  (fields_autoplaced yes)
  (property "Reference" "D12" (at 186.69 44.3798 0) (effects (font (size 1.27 1.27))))
  (property "Value" "WS2812" (at 186.69 46.9198 0) (effects (font (size 1.27 1.27))))
  (property "Footprint" "LED_SMD:LED_WS2812B-2020_PLCC4_2.0x2.0mm" (at 177.8 58.42 0) (effects (font (size 1.27 1.27)) (justify left top) (hide yes)))
  (property "Datasheet" "https://cdn-shop.adafruit.com/product-files/4684/4684_WS2812B-2020_V1.3_EN.pdf" (at 179.07 60.325 0) (effects (font (size 1.27 1.27)) (justify left top) (hide yes)))
  (property "Description" "RGB LED with integrated controller, 2.0 x 2.0 mm, 12 mA" (at 176.53 50.8 0) (effects (font (size 1.27 1.27)) (hide yes)))
  (pin "4")
  (pin "2")
  (pin "3")
  (pin "1"))
 (symbol
  (lib_id "power:PWR_FLAG")
  (at 62.23 40.64 0)
  (unit 1)
  (exclude_from_sim no)
  (in_bom yes)
  (on_board yes)
  (dnp no)
  (fields_autoplaced yes)
  (property "Reference" "#FLG01" (at 62.23 38.735 0) (effects (font (size 1.27 1.27)) (hide yes)))
  (property "Value" "PWR_FLAG" (at 62.23 35.56 0) (effects (font (size 1.27 1.27))))
  (property "Footprint" "" (at 62.23 40.64 0) (effects (font (size 1.27 1.27)) (hide yes)))
  (property "Datasheet" "~" (at 62.23 40.64 0) (effects (font (size 1.27 1.27)) (hide yes)))
  (property "Description" "Special symbol for telling ERC where power comes from" (at 62.23 40.64 0) (effects (font (size 1.27 1.27)) (hide yes)))
  (pin "1"))
 (symbol
  (lib_id "power:+3.3VA")
  (at 119.38 69.85 0)
  (unit 1)
  (exclude_from_sim no)
  (in_bom yes)
  (on_board yes)
  (dnp no)
  (fields_autoplaced yes)
  (property "Reference" "#PWR063" (at 119.38 73.66 0) (effects (font (size 1.27 1.27)) (hide yes)))
  (property "Value" "+3.3VA" (at 119.38 64.77 0) (effects (font (size 1.27 1.27))))
  (property "Footprint" "" (at 119.38 69.85 0) (effects (font (size 1.27 1.27)) (hide yes)))
  (property "Datasheet" "" (at 119.38 69.85 0) (effects (font (size 1.27 1.27)) (hide yes)))
  (property "Description" "Power symbol creates a global label with name \"+3.3VA\"" (at 119.38 69.85 0) (effects (font (size 1.27 1.27)) (hide yes)))
  (pin "1"))
 (symbol
  (lib_id "power:PWR_FLAG")
  (at 109.22 69.85 0)
  (unit 1)
  (exclude_from_sim no)
  (in_bom yes)
  (on_board yes)
  (dnp no)
  (fields_autoplaced yes)
  (property "Reference" "#FLG02" (at 109.22 67.945 0) (effects (font (size 1.27 1.27)) (hide yes)))
  (property "Value" "PWR_FLAG" (at 109.22 64.77 0) (effects (font (size 1.27 1.27))))
  (property "Footprint" "" (at 109.22 69.85 0) (effects (font (size 1.27 1.27)) (hide yes)))
  (property "Datasheet" "~" (at 109.22 69.85 0) (effects (font (size 1.27 1.27)) (hide yes)))
  (property "Description" "Special symbol for telling ERC where power comes from" (at 109.22 69.85 0) (effects (font (size 1.27 1.27)) (hide yes)))
  (pin "1"))
 (symbol
  (lib_id "power:+12V")
  (at 140.97 69.85 0)
  (unit 1)
  (exclude_from_sim no)
  (in_bom yes)
  (on_board yes)
  (dnp no)
  (fields_autoplaced yes)
  (property "Reference" "#PWR067" (at 140.97 73.66 0) (effects (font (size 1.27 1.27)) (hide yes)))
  (property "Value" "+12V" (at 140.97 64.77 0) (effects (font (size 1.27 1.27))))
  (property "Footprint" "" (at 140.97 69.85 0) (effects (font (size 1.27 1.27)) (hide yes)))
  (property "Datasheet" "" (at 140.97 69.85 0) (effects (font (size 1.27 1.27)) (hide yes)))
  (property "Description" "Power symbol creates a global label with name \"+12V\"" (at 140.97 69.85 0) (effects (font (size 1.27 1.27)) (hide yes)))
  (pin "1"))
 (symbol
  (lib_id "Library:R_Small_US")
  (at 39.37 95.25 0)
  (unit 1)
  (exclude_from_sim no)
  (in_bom yes)
  (on_board yes)
  (dnp no)
  (fields_autoplaced yes)
  (property "Reference" "R26" (at 41.91 93.9799 0) (effects (font (size 1.27 1.27)) (justify left)))
  (property "Value" "10kR" (at 41.91 96.5199 0) (effects (font (size 1.27 1.27)) (justify left)))
  (property "Footprint" "" (at 39.37 95.25 0) (effects (font (size 1.27 1.27)) (hide yes)))
  (property "Datasheet" "~" (at 39.37 95.25 0) (effects (font (size 1.27 1.27)) (hide yes)))
  (property "Description" "Resistor, small US symbol" (at 39.37 95.25 0) (effects (font (size 1.27 1.27)) (hide yes)))
  (pin "1")
  (pin "2"))
 (symbol
  (lib_id "Library:R_Small_US")
  (at 109.22 73.66 0)
  (unit 1)
  (exclude_from_sim no)
  (in_bom yes)
  (on_board yes)
  (dnp no)
  (fields_autoplaced yes)
  (property "Reference" "R29" (at 111.76 72.3899 0) (effects (font (size 1.27 1.27)) (justify left)))
  (property "Value" "10kR" (at 111.76 74.9299 0) (effects (font (size 1.27 1.27)) (justify left)))
  (property "Footprint" "" (at 109.22 73.66 0) (effects (font (size 1.27 1.27)) (hide yes)))
  (property "Datasheet" "~" (at 109.22 73.66 0) (effects (font (size 1.27 1.27)) (hide yes)))
  (property "Description" "Resistor, small US symbol" (at 109.22 73.66 0) (effects (font (size 1.27 1.27)) (hide yes)))
  (pin "1")
  (pin "2"))
 (symbol
  (lib_id "Library:Fan_4pin")
  (at 128.27 80.01 0)
  (unit 1)
  (exclude_from_sim no)
  (in_bom yes)
  (on_board yes)
  (dnp no)
  (property "Reference" "M1" (at 133.35 78.7399 0) (effects (font (size 1.27 1.27)) (justify left)))
  (property "Value" "Fan_4pin" (at 133.35 81.2799 0) (effects (font (size 1.27 1.27)) (justify left)))
  (property "Footprint" "" (at 128.27 79.756 0) (effects (font (size 1.27 1.27)) (hide yes)))
  (property "Datasheet" "http://www.formfactors.org/developer%5Cspecs%5Crev1_2_public.pdf" (at 128.27 79.756 0) (effects (font (size 1.27 1.27)) (hide yes)))
  (property "Description" "Fan, tacho output, PWM input, 4-pin connector" (at 128.27 80.01 0) (effects (font (size 1.27 1.27)) (hide yes)))
  (pin "3")
  (pin "4")
  (pin "2")
  (pin "1"))
 (symbol
  (lib_id "Library:WS2812B-2020")
  (at 151.13 50.8 0)
  (unit 1)
  (exclude_from_sim no)
  (in_bom yes)
  (on_board yes)
  (dnp no)
  (fields_autoplaced yes)
  (property "Reference" "D11" (at 161.29 44.3798 0) (effects (font (size 1.27 1.27))))
  (property "Value" "WS2812" (at 161.29 46.9198 0) (effects (font (size 1.27 1.27))))
  (property "Footprint" "LED_SMD:LED_WS2812B-2020_PLCC4_2.0x2.0mm" (at 152.4 58.42 0) (effects (font (size 1.27 1.27)) (justify left top) (hide yes)))
  (property "Datasheet" "https://cdn-shop.adafruit.com/product-files/4684/4684_WS2812B-2020_V1.3_EN.pdf" (at 153.67 60.325 0) (effects (font (size 1.27 1.27)) (justify left top) (hide yes)))
  (property "Description" "RGB LED with integrated controller, 2.0 x 2.0 mm, 12 mA" (at 151.13 50.8 0) (effects (font (size 1.27 1.27)) (hide yes)))
  (pin "4")
  (pin "2")
  (pin "3")
  (pin "1"))
 (symbol
  (lib_id "power:GNDREF")
  (at 80.01 57.15 0)
  (mirror y)
  (unit 1)
  (exclude_from_sim no)
  (in_bom yes)
  (on_board yes)
  (dnp no)
  (property "Reference" "#PWR018" (at 80.01 63.5 0) (effects (font (size 1.27 1.27)) (hide yes)))
  (property "Value" "GNDREF" (at 80.01 62.23 0) (effects (font (size 1.27 1.27)) (hide yes)))
  (property "Footprint" "" (at 80.01 57.15 0) (effects (font (size 1.27 1.27)) (hide yes)))
  (property "Datasheet" "" (at 80.01 57.15 0) (effects (font (size 1.27 1.27)) (hide yes)))
  (property "Description" "Power symbol creates a global label with name \"GNDREF\" , reference supply ground" (at 80.01 57.15 0) (effects (font (size 1.27 1.27)) (hide yes)))
  (pin "1"))
 (symbol
  (lib_id "power:GNDREF")
  (at 72.39 115.57 0)
  (mirror y)
  (unit 1)
  (exclude_from_sim no)
  (in_bom yes)
  (on_board yes)
  (dnp no)
  (property "Reference" "#PWR07" (at 72.39 121.92 0) (effects (font (size 1.27 1.27)) (hide yes)))
  (property "Value" "GNDREF" (at 72.39 120.65 0) (effects (font (size 1.27 1.27)) (hide yes)))
  (property "Footprint" "" (at 72.39 115.57 0) (effects (font (size 1.27 1.27)) (hide yes)))
  (property "Datasheet" "" (at 72.39 115.57 0) (effects (font (size 1.27 1.27)) (hide yes)))
  (property "Description" "Power symbol creates a global label with name \"GNDREF\" , reference supply ground" (at 72.39 115.57 0) (effects (font (size 1.27 1.27)) (hide yes)))
  (pin "1"))
 (symbol
  (lib_id "power:+5VA")
  (at 52.07 40.64 0)
  (unit 1)
  (exclude_from_sim no)
  (in_bom yes)
  (on_board yes)
  (dnp no)
  (fields_autoplaced yes)
  (property "Reference" "#PWR066" (at 52.07 44.45 0) (effects (font (size 1.27 1.27)) (hide yes)))
  (property "Value" "+5VA" (at 52.07 35.56 0) (effects (font (size 1.27 1.27))))
  (property "Footprint" "" (at 52.07 40.64 0) (effects (font (size 1.27 1.27)) (hide yes)))
  (property "Datasheet" "" (at 52.07 40.64 0) (effects (font (size 1.27 1.27)) (hide yes)))
  (property "Description" "Power symbol creates a global label with name \"+5VA\"" (at 52.07 40.64 0) (effects (font (size 1.27 1.27)) (hide yes)))
  (pin "1"))
 (symbol
  (lib_id "Library:WS2812B-2020")
  (at 125.73 50.8 0)
  (unit 1)
  (exclude_from_sim no)
  (in_bom yes)
  (on_board yes)
  (dnp no)
  (fields_autoplaced yes)
  (property "Reference" "D10" (at 135.89 44.3798 0) (effects (font (size 1.27 1.27))))
  (property "Value" "WS2812" (at 135.89 46.9198 0) (effects (font (size 1.27 1.27))))
  (property "Footprint" "LED_SMD:LED_WS2812B-2020_PLCC4_2.0x2.0mm" (at 127 58.42 0) (effects (font (size 1.27 1.27)) (justify left top) (hide yes)))
  (property "Datasheet" "https://cdn-shop.adafruit.com/product-files/4684/4684_WS2812B-2020_V1.3_EN.pdf" (at 128.27 60.325 0) (effects (font (size 1.27 1.27)) (justify left top) (hide yes)))
  (property "Description" "RGB LED with integrated controller, 2.0 x 2.0 mm, 12 mA" (at 125.73 50.8 0) (effects (font (size 1.27 1.27)) (hide yes)))
  (pin "4")
  (pin "2")
  (pin "3")
  (pin "1")))
